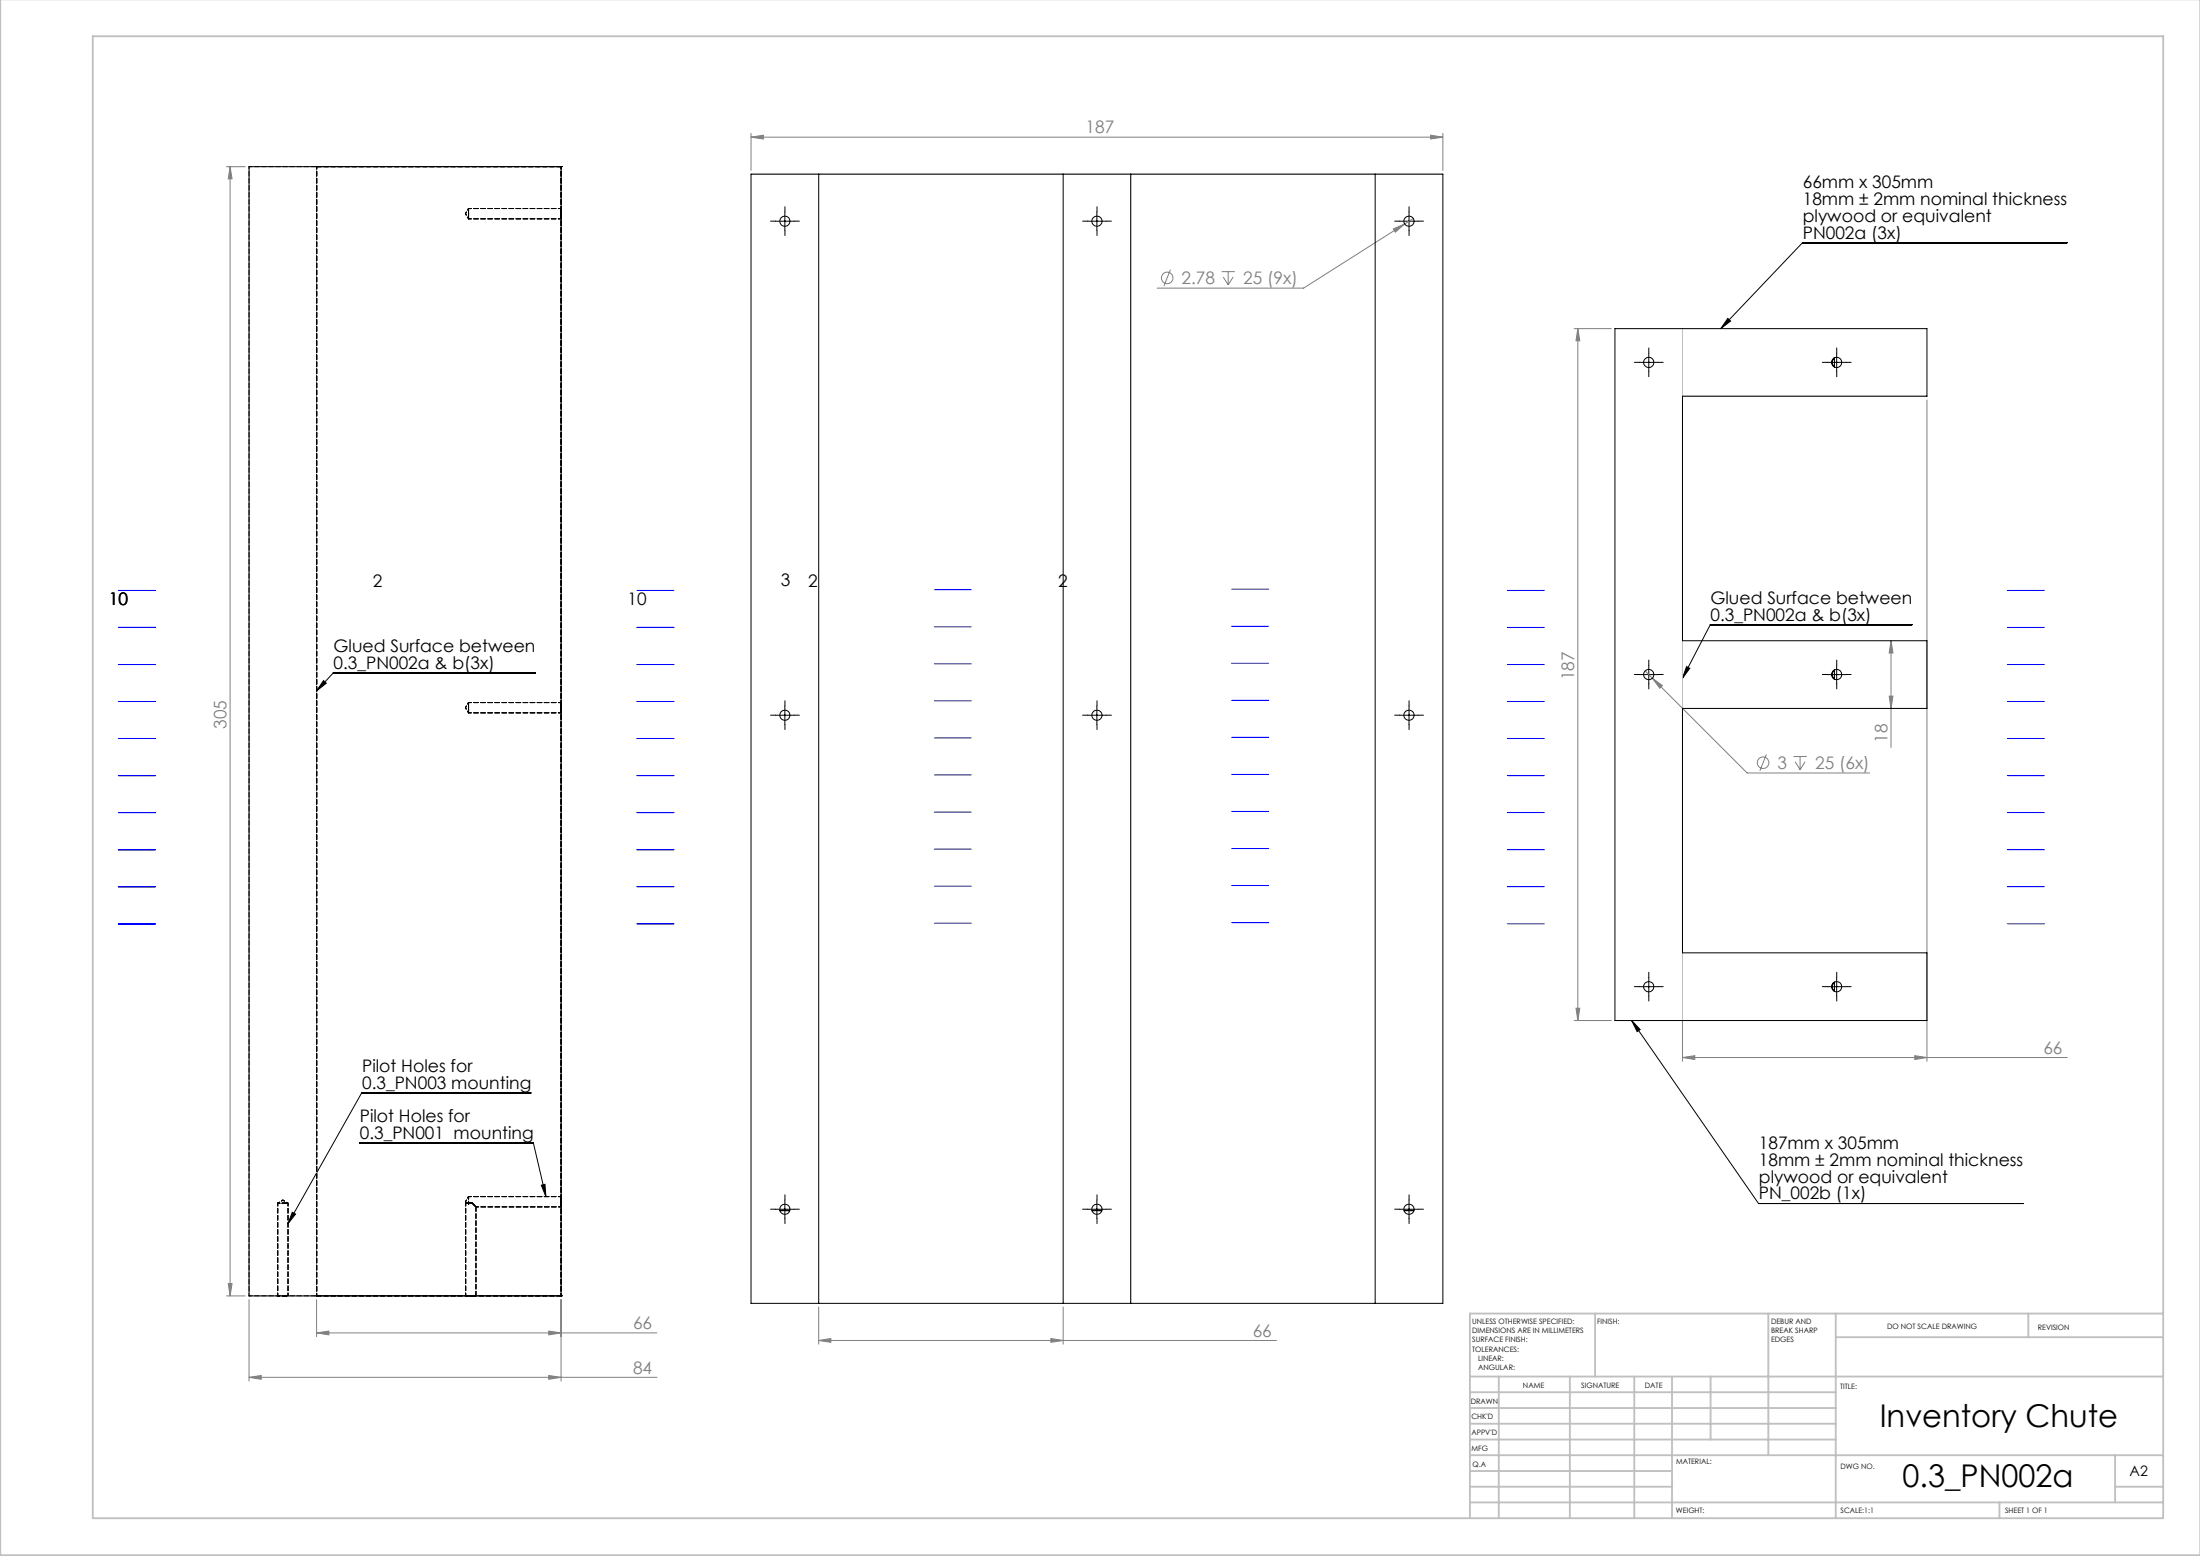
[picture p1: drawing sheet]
<svg xmlns="http://www.w3.org/2000/svg" width="594mm" height="420mm" viewBox="0 0 594 420" stroke-linecap="round" stroke-linejoin="round" font-family="sans-serif">
<g fill="none" stroke="#808080" stroke-width=".27">
<path d="M202.8 37l3.3-.5v1zM202.8 36v10M202.8 37h186.8M386.3 36.5l3.3 .5-3.3 .5zM389.6 36v10M61.1 45h5.1M62.1 45v304.8M62.1 45l.6 3.3h-1.1zM381.6 59l-29.6 18.8h-39.6M316 72.8l-1.7 4.4M329.8 73.3h3.6M330.3 74.8l1.3 2.1"/>
<path d="M331.6 73.3v3.6M333 74.8l-1.4 2.1M376.2 61.8l3.1-1.4-2.6 2.3zM425 88.7h10M426 88.7v186.8M426 88.7l.5 3.3h-1zM520.3 108v178.5M454.3 173.9v112.6M510.6 172.9l.5 3.4h-1zM510.6 172.9v28.9M444.2 181.1l2 2M446.2 183.1l2.6 1.9-.7 .8z"/>
<path d="M446.2 183.1l25.5 25.6h33.1M510.1 187.9h1l-.5 3.3zM476.9 203.6l-1.7 4.5M484.3 204.2h3.5M484.7 205.6l1.3 2.2M486 204.2v3.6M487.4 205.6l-1.4 2.2M425 275.5h10M425.5 272.2h1l-.5 3.3zM454.3 285.5l3.3-.5v1zM454.3 285.5h103.9M517 285l3.3 .5-3.3 .5z"/>
<path d="M61.1 349.8h5.1M61.6 346.5h1.1l-.6 3.3zM67.2 350.8v22M85.5 359.8l3.3-.5v1zM85.5 350.8v10M85.5 359.8h91.9M148.2 359.3l3.3 .5-3.3 .5zM151.5 350.8v22M221.1 352.8v10M287.1 352.8v10M67.2 371.8l3.3-.5v1zM67.2 371.8h110.2"/>
<path d="M148.2 371.3l3.3 .5-3.3 .5zM221.1 361.8l3.2-.5v1zM221.1 361.8h123.6M283.7 361.3l3.4 .5-3.4 .5z"/>
<circle cx="315.1" cy="75" r="1.55"/>
<circle cx="476" cy="205.9" r="1.56"/>
</g>
<g fill="none" stroke="#000" stroke-width=".27">
<path d="M209.4 59.7h5M211.9 57.2v5M293.7 59.7h5M296.2 57.2v5M377.9 59.7h5M380.4 57.2v5M558.1 65.5h-71.4l-22.1 23.2M442.7 97.8h5M445.2 95.3v5M466.5 86l.8 .7-2.7 2zM493.4 97.8h5M495.9 95.3v5"/>
<path d="M445.2 179.6v5M455.4 179.9l.8 .5-1.9 2.7zM495.9 179.6v5M516.3 168.6h-54.5l-7.5 14.5M87.3 183.7l.8 .7-2.6 2.1zM144.5 181.6h-54.5l-4.5 4.9M209.4 193.1h5M211.9 190.6v5M293.7 193.1h5M296.2 190.6v5M377.9 193.1h5M380.4 190.6v5"/>
<path d="M442.7 182.1h5M493.4 182.1h5M440.5 275.5l2.3 2.4-.8 .6zM440.5 275.5l34.3 49.4h71.4M442.7 266.3h5M445.2 263.8v5M493.4 266.3h5M495.9 263.8v5M143.3 295h-45.7l-19.8 35.3M97.1 308.5h46.9l3.4 14.5M146.2 319.9l.9-.2 .3 3.3zM78.9 327.2l.9 .5-2 2.6z"/>
<path d="M209.4 326.4h5M211.9 323.9v5M293.7 326.4h5M296.2 323.9v5M377.9 326.4h5M380.4 323.9v5"/>
</g>
<g fill="none" stroke="#000" stroke-width=".27" stroke-dasharray="15.2 1.3 1.3 1.3">
<path d="M209.4 59.7h-1.4M211.9 57.2v-1.4M214.4 59.7h1.4M293.7 59.7h-1.4M296.2 57.2v-1.4M298.7 59.7h1.4M377.9 59.7h-1.3M380.4 57.2v-1.4M382.9 59.7h1.4M211.9 62.2v1.4M296.2 62.2v1.4M380.4 62.2v1.4"/>
<path d="M442.7 97.8h-1.4M445.2 95.3v-1.4M447.7 97.8h1.4M493.4 97.8h-1.4M495.9 95.3v-1.4M498.4 97.8h1.4M445.2 100.3v1.4M495.9 100.3v1.4M445.2 179.6v-1.4M495.9 179.6v-1.4M209.4 193h-1.4M211.9 190.5v-1.3"/>
<path d="M211.9 195.5v1.4M214.4 193h1.4M293.7 193h-1.4M296.2 190.5v-1.3M296.2 195.5v1.4M298.7 193h1.4M377.9 193h-1.3M380.4 190.5v-1.3M380.4 195.5v1.4M382.9 193h1.4M442.7 182.1h-1.4M445.2 184.6v1.4"/>
<path d="M447.7 182.1h1.4M493.4 182.1h-1.4M495.9 184.6v1.4M498.4 182.1h1.4M442.7 266.3h-1.4M445.2 263.8v-1.4M445.2 268.8v1.4M447.7 266.3h1.4M493.4 266.3h-1.4M495.9 263.8v-1.4M495.9 268.8v1.4M498.4 266.3h1.4"/>
<path d="M209.4 326.4h-1.4M211.9 323.9v-1.4M211.9 328.9v1.4M214.4 326.4h1.4M293.7 326.4h-1.4M296.2 323.9v-1.4M296.2 328.9v1.4M298.7 326.4h1.4M377.9 326.4h-1.3M380.4 323.9v-1.4M380.4 328.9v1.4M382.9 326.4h1.4"/>
</g>
<path d="M85.5 45v304.8M202.8 47h186.8M305.3 47v304.8M454.3 88.7v186.8M454.3 106.9h66" fill="none" stroke="#c0c0c0" stroke-width=".27"/>
<g fill="none" stroke="#c0c0c0" stroke-width=".5">
<path d="M.1 -.1v419.9h594M25 9.8h559.1v400h-559.1zM430.7 354.6v17M477.4 354.6v38.2M495.7 354.6v55.2M547.7 354.6v6.3M584.1 354.6h-187.2v55.2M396.9 371.6h187.2M396.9 375.8h98.8M404.7 371.6v38.2M423.9 371.6v38.2M441.3 371.6v38.2"/>
<path d="M451.4 371.6v38.2M461.9 371.6v17M495.7 360.9h88.4M396.9 388.6h98.8M396.9 384.3h98.8M396.9 380.1h98.8M396.9 397.1h54.5M396.9 392.8h187.2M571.1 392.8v12.7M396.9 405.5h187.2M396.9 401.3h54.5M539.9 405.5v4.3"/>
<path d="M571.1 401.3h13"/>
</g>
<g fill="none" stroke="#00f" stroke-width=".27">
<path d="M32 159.4h10M172 159.4h10M252.3 159.2h10M332.5 159h10M407 159.4h10M542 159.4h10M32 169.4h10M32 179.4h10M172 169.4h10M172 179.4h10M252.3 169.2h10M252.3 179.2h10"/>
<path d="M332.5 169h10M332.5 179h10M407 169.4h10M407 179.4h10M542 169.4h10M542 179.4h10M32 189.4h10M32 199.3h10M172 189.4h10M172 199.3h10M252.3 189.2h10M252.3 199.2h10"/>
<path d="M332.5 189h10M332.5 199h10M407 189.4h10M407 199.3h10M542 189.4h10M542 199.3h10M32 209.4h10M32 219.3h10M172 209.4h10M172 219.3h10M252.3 209.2h10M252.3 219.2h10"/>
<path d="M332.5 209h10M332.5 219h10M407 209.4h10M407 219.3h10M542 209.4h10M542 219.3h10M32 229.4h10M32 239.3h10M172 229.4h10M172 239.3h10M252.3 229.2h10M252.3 239.2h10"/>
<path d="M332.5 229h10M332.5 239h10M407 229.4h10M407 239.3h10M542 229.4h10M542 239.3h10M32 249.4h10M172 249.4h10M252.3 249.2h10M332.5 249h10M407 249.4h10M542 249.4h10"/>
</g>
<path d="M466.5 86l.8 .7-2.7 2zM440.5 275.5l2.3 2.4-.8 .6zM455.4 179.9l.8 .5-1.9 2.7zM146.2 319.9l.9-.2 .3 3.3zM78.9 327.2l.9 .5-2 2.6zM87.3 183.7l.8 .7-2.6 2.1z" fill="#000"/>
<g fill="#808080">
<path d="M202.8 37l3.3-.5v1zM386.3 36.5l3.3 .5-3.3 .5z"/>
<path d="M517 285l3.3 .5-3.3 .5zM454.3 285.5l3.3-.5v1z"/>
<path d="M221.1 361.8l3.2-.5v1zM283.7 361.3l3.4 .5-3.4 .5zM376.2 61.8l.5 .9 2.6-2.3zM446.2 183.1l1.9 2.7 .7-.8zM67.2 371.8l3.3-.5v1zM148.2 371.3l3.3 .5-3.3 .5zM85.5 359.8l3.3-.5v1zM148.2 359.3l3.3 .5-3.3 .5z"/>
<path d="M62.1 45l.6 3.3h-1.1zM61.6 346.5h1.1l-.6 3.3z"/>
<path d="M510.1 187.9h1l-.5 3.3zM510.6 172.9l.5 3.4h-1z"/>
<path d="M426 88.7l.5 3.3h-1zM425.5 272.2h1l-.5 3.3z"/>
</g>
<g fill="none" stroke="#000" stroke-width=".27">
<path d="M67.2 45h84.3v304.8h-84.3zM202.8 47h186.8v304.8h-186.8zM221.1 47v304.8M287.1 47v304.8M305.3 47v304.8M371.3 47v304.8M436 88.7h84.3v18.2h-66v66h66v18.3h-66v66h66v18.3h-84.3zM495.2 96.6l-.4 .8a1.4 1.4 0 0 0 .4 1.6M495.3 96.6v2.5M495.2 180.9l-.4 .7a1.39 1.39 0 0 0 .4 1.7M495.3 180.9v2.4M495.2 265.1l-.4 .8a1.35 1.35 0 0 0 .4 1.6"/>
<path d="M495.3 265.1v2.5M210.6 326.8h.1M210.7 326.8h2.4M210.7 326.8v.2M213.1 326.8v.2M213.2 326.8h.1M294.9 326.8h.1M295 326.8h2.4M295 326.8l-.1 .2M297.4 326.8v.2M297.5 326.8h.1M379.1 326.8h.1"/>
<path d="M379.2 326.8h2.4M379.2 326.8v.2M381.6 326.8l.1 .2M381.7 326.8h.1"/>
<circle cx="211.9" cy="59.7" r="1.38"/>
<circle cx="296.2" cy="59.7" r="1.39"/>
<circle cx="380.4" cy="59.7" r="1.38"/>
<circle cx="445.2" cy="97.8" r="1.4"/>
<circle cx="495.9" cy="97.8" r="1.38"/>
<circle cx="211.9" cy="193.1" r="1.38"/>
<circle cx="296.2" cy="193.1" r="1.39"/>
<circle cx="380.4" cy="193.1" r="1.38"/>
<circle cx="445.2" cy="182.1" r="1.4"/>
<circle cx="495.9" cy="182.1" r="1.38"/>
<circle cx="445.2" cy="266.3" r="1.41"/>
<circle cx="495.9" cy="266.3" r="1.39"/>
<circle cx="211.9" cy="326.4" r="1.38"/>
<circle cx="296.2" cy="326.4" r="1.39"/>
<circle cx="380.4" cy="326.4" r="1.38"/>
</g>
<g fill="none" stroke="#000" stroke-width=".27" stroke-dasharray="1.3 .6">
<path d="M67.2 45h.1M85.5 45h.1M85.5 45h66M151.5 45h-66M151.5 45h.1M125.7 324.4l.2 .3M125.9 324.7l-.2 .1M126.4 324.8l.1 .2M126.5 325l.2-.2M126.5 325l-.1-.2M126.7 324.8l-.2 .2M67.2 349.8h.1"/>
<path d="M85.5 349.8h.1M85.5 349.8h66M151.5 349.8h-66M151.5 349.8h.1"/>
</g>
<path d="M126.5 58.2v-1.9v2.8v-.9M126.5 57.7v-1.4v2.8v-1.4M151.5 57.7v-1.4v2.8v-1.4M126.5 191.6v-2v2.8v-.8M126.5 191v-1.4v2.8v-1.4M151.5 191v-1.4v2.8v-1.4M75 324.8h2.8h-2.8M75.1 324.8h2.7h-2.7M126.4 324.8h-.7h.7M151.5 324.4v-1.4v2.8v-1.4M75 349.8h2.8h-2.8M125.7 349.8h2.8h-2.8" fill="none" stroke="#000" stroke-width=".27" stroke-dasharray="1.3 .6" stroke-dashoffset=".7"/>
<path d="M151.5 45h-84.3M126.7 324.8h.8M127.5 324.8h-.8M151.5 349.8h-84.3" fill="none" stroke="#000" stroke-width=".27" stroke-dasharray="1.3 .6" stroke-dashoffset=".4"/>
<path d="M127.5 324.8l1 1-1-1" fill="none" stroke="#000" stroke-width=".27" stroke-dasharray="1.3 .6" stroke-dashoffset=".2"/>
<path d="M126.5 59.1h25M151.5 56.3h-25M126.5 192.4h25M151.5 189.6h-25M75 324.8v25M125.7 324.8v25M126.5 325v-2v2M151.5 323h-25M77.8 349.8v-25" fill="none" stroke="#000" stroke-width=".27" stroke-dasharray="1.3 .6" stroke-dashoffset=".5"/>
<path d="M67.2 45v304.8M85.5 45v304.8M151.5 45v304.8M126.4 324.8l-.5-.1 .5 .1M128.5 325.8h23" fill="none" stroke="#000" stroke-width=".27" stroke-dasharray="1.3 .6" stroke-dashoffset=".6"/>
<path d="M125.7 57.7l.8 1.4M126.5 56.3l-.8 1.4M125.7 191l.8 1.4M126.5 189.6l-.8 1.4M76.4 323.9l-1.4 .9M77.8 324.8l-1.4-.9M126.5 323l-.8 1.4" fill="none" stroke="#000" stroke-width=".27" stroke-dasharray="1.3 .6" stroke-dashoffset=".8"/>
<path d="M128.5 349.8v-24" fill="none" stroke="#000" stroke-width=".27" stroke-dasharray="1.3 .6" stroke-dashoffset=".1"/>
<g font-size="8.5">
<text x="507.5" y="385.1">Inventory Chute</text>
<text x="513.7" y="401.5">0.3_PN002a</text>
</g>
<g font-size="4.7" fill="#808080">
<text x="293.1" y="36">187</text>
<text x="319" y="76.7">2.78</text>
<text x="335.7" y="76.7">25 (9x)</text>
<text x="425" y="183.7" transform="rotate(-90 425 183.7)">187</text>
<text x="61.1" y="196.8" transform="rotate(-90 61.1 196.8)">305</text>
<text x="509.6" y="200.5" transform="rotate(-90 509.6 200.5)">18</text>
<text x="479.9" y="207.6">3</text>
<text x="490.1" y="207.6">25 (6x)</text>
<text x="551.7" y="284.4">66</text>
<text x="170.9" y="358.8">66</text>
<text x="338.2" y="360.8">66</text>
<text x="170.9" y="370.8">84</text>
</g>
<g font-size="4.7">
<text x="486.8" y="50.9">66mm x 305mm</text>
<text x="486.8" y="55.4">18mm ± 2mm nominal thickness</text>
<text x="486.8" y="59.9">plywood or equivalent</text>
<text x="486.8" y="64.4">PN002a (3x)</text>
<text x="100.7" y="158.3">2</text>
<text x="210.8" y="158.2">3</text>
<text x="218.2" y="158.3">2</text>
<text x="285.7" y="158.3">2</text>
<text x="29.4" y="163.3">10</text>
<text x="169.4" y="163.3">10</text>
<text x="461.8" y="163">Glued Surface between</text>
<text x="461.8" y="167.5">0.3_PN002a &amp; b(3x)</text>
<text x="90.1" y="176">Glued Surface between</text>
<text x="90.1" y="180.6">0.3_PN002a &amp; b(3x)</text>
<text x="97.8" y="289.4">Pilot Holes for</text>
<text x="97.8" y="293.9">0.3_PN003 mounting</text>
<text x="97.1" y="302.8">Pilot Holes for</text>
<text x="97.1" y="307.3">0.3_PN001 mounting</text>
<text x="474.9" y="310.2">187mm x 305mm</text>
<text x="474.9" y="314.7">18mm ± 2mm nominal thickness</text>
<text x="474.9" y="319.2">plywood or equivalent</text>
<text x="474.9" y="323.8">PN_002b (1x)</text>
</g>
<text font-size="3.9" x="575" y="398.4">A2</text>
<g font-size="2">
<text x="397.5" y="357.4">UNLESS OTHERWISE SPECIFIED:</text>
<text x="397.5" y="359.9">DIMENSIONS ARE IN MILLIMETERS</text>
<text x="431.2" y="357.4">FINISH:</text>
<text x="478.2" y="357.3">DEBUR AND</text>
<text x="478.2" y="359.8">BREAK SHARP</text>
<text x="509.5" y="358.8">DO NOT SCALE DRAWING</text>
<text x="550.2" y="359">REVISION</text>
<text x="397.5" y="362.4">SURFACE FINISH:</text>
<text x="397.5" y="364.9">TOLERANCES:</text>
<text x="478.2" y="362.3">EDGES</text>
<text x="399.1" y="367.4">LINEAR:</text>
<text x="399.1" y="369.9">ANGULAR:</text>
<text x="411.2" y="374.8">NAME</text>
<text x="426.9" y="374.7">SIGNATURE</text>
<text x="444.1" y="374.7">DATE</text>
<text x="496.8" y="375">TITLE:</text>
<text x="397.1" y="378.9">DRAWN</text>
<text x="397.3" y="383.1">CHK'D</text>
<text x="397.3" y="387.2">APPV'D</text>
<text x="397.3" y="391.6">MFG</text>
<text x="397.5" y="395.9">Q.A</text>
<text x="452.5" y="395.3">MATERIAL:</text>
<text x="497" y="396.4">DWG NO.</text>
<text x="452.5" y="408.3">WEIGHT:</text>
<text x="497" y="408.4">SCALE:1:1</text>
<text x="541.4" y="408.4">SHEET 1 OF 1</text>
</g>
</svg>
